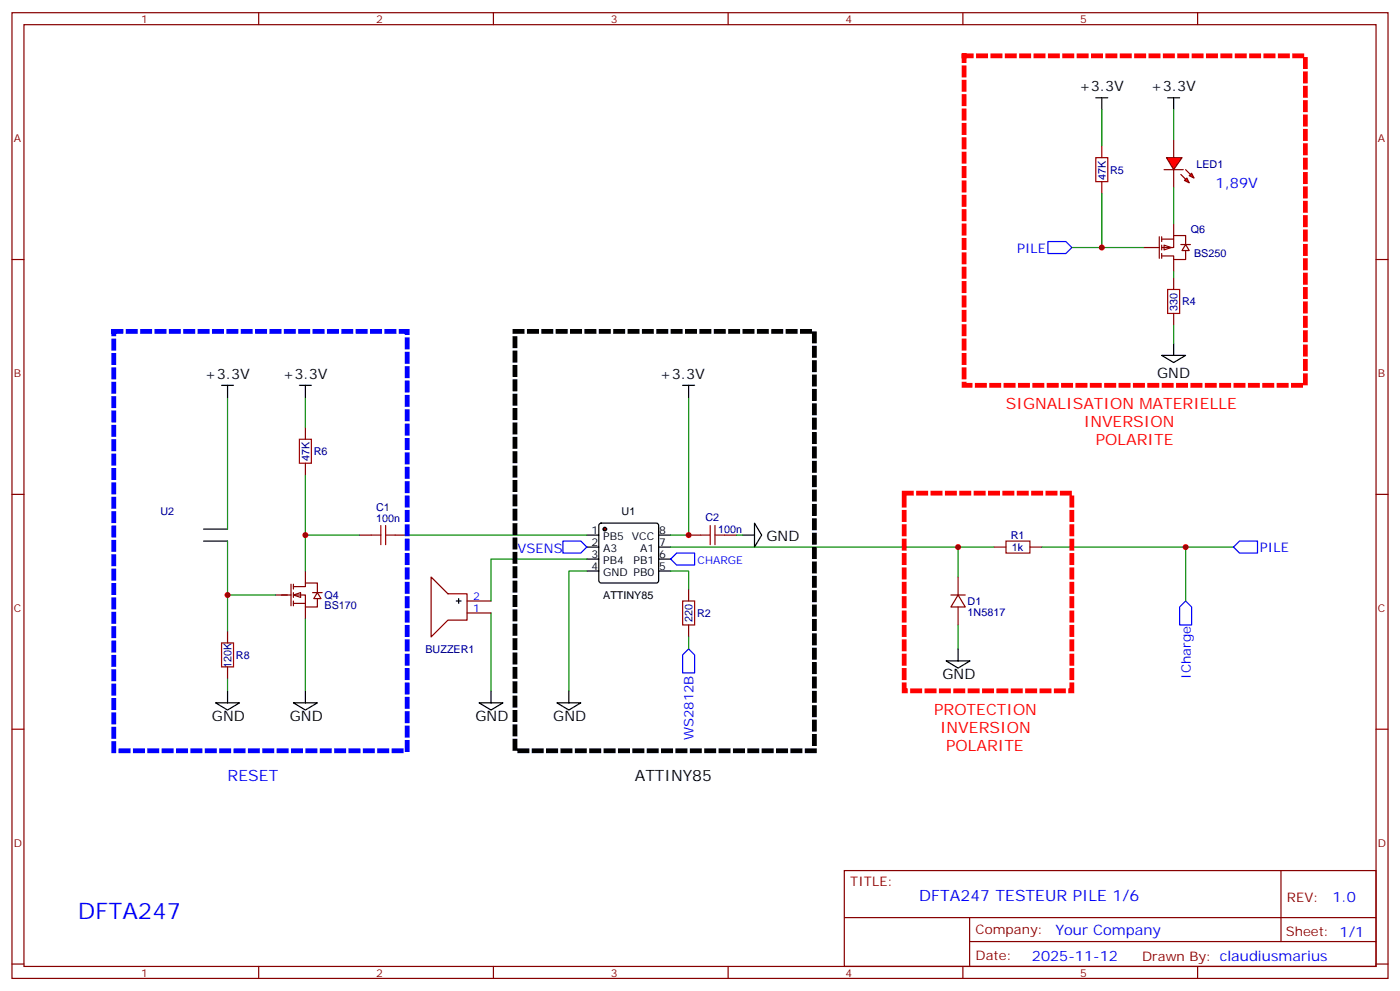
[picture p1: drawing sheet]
<svg xmlns="http://www.w3.org/2000/svg" width="412mm" height="292mm" viewBox="0 0 412 292" stroke-linecap="round" stroke-linejoin="round" font-family="sans-serif">
<g fill="none" stroke="#870000" stroke-width=".35">
<path d="M3.5 3.7h405.4v284.4h-405.4zM7.1 7.3h398.2v277.3h-398.2zM76.2 3.7v3.6M145.3 3.7v3.6M214.5 3.7v3.6M283.6 3.7v3.6M352.8 3.7v3.6M3.5 76.4h3.6M405.3 76.4h3.6M3.5 145.6h3.6M405.3 145.6h3.6M3.5 214.7h3.6"/>
<path d="M405.3 214.7h3.6M248.7 256.3h156.6v28.3h-156.6zM377.3 256.4v20.8M248.7 270.2h156.5M285.6 277.2h119.6M285.6 270.2v14.1M3.5 283.8h3.6M76.2 284.6v3.5M145.3 284.6v3.5M214.5 284.6v3.5M283.6 284.6v3.5M352.8 284.6v3.5"/>
<path d="M405.3 283.8h3.6"/>
</g>
<path d="M176.6 154.2l.5-.2h16.2l.5 .2 .2 .5v16.3l-.2 .5-.5 .2h-16.2l-.5-.3-.2-.4v-16.3z" fill="none" stroke="#000" stroke-width=".35"/>
<circle cx="178.2" cy="155.8" r=".53" fill="#870000" stroke="#000" stroke-width=".35"/>
<g fill="none" stroke="#000" stroke-width=".35">
<path d="M201.1 113.5h3.5M202.8 113.5v3.5M172.9 157.6h3.5M194 157.6h3.6M218.7 157.6h3.5M222.2 154l2.2 3.6-2.2 3.5zM134.4 177h1.4M135.1 176.2v1.5M172.9 161.1h3.5M172.9 164.6h3.5M172.9 168.1h3.5M194 161.1h3.6"/>
<path d="M194 164.6h3.6M194 168.1h3.6M278.7 194.6h7.1l-3.6 2.1zM282.2 191.1v3.5M63.5 206.9h7.1l-3.6 2.2zM67 203.4v3.5M141.1 206.9h7.1l-3.6 2.2zM144.6 203.4v3.5M164 206.9h7.1l-3.5 2.2zM167.6 203.4v3.5"/>
</g>
<path d="M206.4 157.6h2.8M209.2 154.7v5.7M210.6 157.6h2.8M210.6 154.7v5.7M296.3 159.3h7.1v3.5h-7.1z" fill="none" stroke="#a10000" stroke-width=".35"/>
<path d="M202.8 157.6h3.6M213.4 157.6h3.6M127 169.9l4.9 4.9h5.7v7.8h-5.7l-4.9 4.9zM137.6 177h7M280.1 175.2h4.2M282.2 175.2l2.1 3.5h-4.2zM282.2 169.9v5.3M282.2 178.7v5.3M292.8 161.1h3.5M303.4 161.1h3.5M137.6 180.5h7" fill="none" stroke="#870000" stroke-width=".35"/>
<path d="M202.8 117v40.6h-5.2M217 157.6h1.7M172.9 168.1h-5.3v35.3M172.9 164.6h-28.3v12.4M292.8 161.1h-10.6v8.8M306.9 161.1h56.5M349.2 161.1v15.9M144.6 180.5v22.9M282.2 184v7.1" fill="none" stroke="#008700" stroke-width=".35"/>
<path d="M349.2 177l1.8 1.7v5.3h-3.5v-5.3zM202.8 191.1l1.8 1.7v5.3h-3.5v-5.3z" fill="none" stroke="#00f" stroke-width=".35"/>
<g fill="#f00" stroke="#870000" stroke-width=".35">
<path d="M343.6 46.4h4.6l-2.5 3.6z"/>
<path d="M342.9 50h5.6z"/>
</g>
<g fill="#870000" stroke="#870000" stroke-width=".35">
<path d="M349.2 50l1.5 1.4z"/>
<path d="M347.8 51.4l1.4 1.4z"/>
</g>
<g fill="#f00" stroke="#870000" stroke-width=".35">
<path d="M350.3 51.7l.7-.7 .7 1.4z"/>
<path d="M348.9 53.1l.7-.7 .7 1.4z"/>
</g>
<path d="M345.7 41.1v5.3M345.7 50v5.2M345.7 81.7v3.5M345.7 92.3v3.5M202.8 173.4v3.6M202.8 184v3.5" fill="none" stroke="#870000" stroke-width=".35"/>
<path d="M344 85.2h3.5v7.1h-3.5zM201.1 177h3.5v7h-3.5z" fill="none" stroke="#a10000" stroke-width=".35"/>
<path d="M342.2 104.6h7l-3.5 2.2zM345.7 101.1v3.5M60 159.3h7M60 155.8h7" fill="none" stroke="#000" stroke-width=".35"/>
<path d="M119.9 157.6h53" fill="none" stroke="#008700" stroke-width=".35"/>
<path d="M165.8 159.3h5.3l1.8 1.8-1.8 1.7h-5.3zM197.6 164.6l1.7-1.8h5.3v3.6h-5.3z" fill="none" stroke="#00f" stroke-width=".35"/>
<g fill="#fff" stroke="#870000" stroke-width=".35">
<path d="M86.4 175.2l2.1-.7v1.4z"/>
<path d="M93.5 174.5l1 1.7h-2.1z"/>
</g>
<g fill="none" stroke="#870000" stroke-width=".35">
<path d="M336.9 72.9h4.6M341.5 69.7v6.4M342.2 70.4h3.5M342.2 69.7v1.4M342.2 72.2v1.4M342.2 74.6v1.5M342.9 72.2l2.1 .7-2.1 .7zM345.7 65.8v3.6M345.7 76.4v3.5M349.2 73.6v2.8h-3.5v-1h-3.5M349.2 71.8v-2.4h-3.5v3.5h-3.5M90 125.8v3.5"/>
<path d="M90 136.4v3.5M105.8 157.6h3.6M116.4 157.6h3.5M81.1 175.2h4.6M85.7 172v6.4M86.4 172.7h3.6v-1h3.5v2.8M86.4 175.2h3.6v3.5h3.5v-2.5M86.4 177.7h3.6M86.4 172v1.4M86.4 174.5v1.4M86.4 177v1.4M90 168.1v3.6"/>
<path d="M90 178.7v3.5M92.1 174.5h2.8M67 185.8v3.5M67 196.4v3.5"/>
</g>
<path d="M88.2 129.3h3.5v7.1h-3.5zM109.4 157.6h2.8M112.2 154.7v5.7M113.6 157.6h2.8M113.6 154.7v5.7M65.3 189.3h3.5v7.1h-3.5z" fill="none" stroke="#a10000" stroke-width=".35"/>
<path d="M67 117v38.8M90 117v8.8M90 139.9v28.2M67 159.3v26.5M90 157.6h15.8M67 175.2h14.1M67 199.9v3.5" fill="none" stroke="#008700" stroke-width=".35"/>
<path d="M344 28.8h3.5M345.7 28.8v3.5M65.3 113.5h3.5M67 113.5v3.5M88.2 113.5h3.5M90 113.5v3.5M86.4 206.9h7.1l-3.5 2.2zM90 203.4v3.5" fill="none" stroke="#000" stroke-width=".35"/>
<path d="M349.2 72l1.1 1.8h-2.1z" fill="#fff" stroke="#870000" stroke-width=".35"/>
<path d="M324.6 42.9v3.5M324.6 53.5v3.5M347.8 72h2.9" fill="none" stroke="#870000" stroke-width=".35"/>
<path d="M324.6 32.3v10.6M345.7 32.3v8.8M324.6 57v15.9M345.7 55.2v10.6M315.7 72.9h21.2M345.7 79.9v1.8M345.7 95.8v5.3M197.6 168.1h5.2v5.3M197.6 161.1h84.6M90 182.2v21.2M202.8 187.5v3.6" fill="none" stroke="#008700" stroke-width=".35"/>
<path d="M322.8 46.4h3.5v7.1h-3.5z" fill="none" stroke="#a10000" stroke-width=".35"/>
<path d="M322.8 28.8h3.5M324.6 28.8v3.5" fill="none" stroke="#000" stroke-width=".35"/>
<path d="M308.7 71.1h5.3l1.7 1.8-1.7 1.7h-5.3zM363.4 161.1l1.7-1.8h5.3v3.5h-5.3z" fill="none" stroke="#00f" stroke-width=".35"/>
<path d="M284 16.4h100.5v97.1h-100.5v-97.1M266.3 145.2h49.4v58.2h-49.4v-58.2" fill="none" stroke="#f00" stroke-width="1.4" stroke-dasharray="2.1 2.1"/>
<path d="M33.5 97.6h86.4v123.5h-86.4v-123.5" fill="none" stroke="#00f" stroke-width="1.4" stroke-dasharray="2.1 2.1"/>
<path d="M151.7 97.6h88.2v123.5h-88.2v-123.5" fill="none" stroke="#000" stroke-width="1.4" stroke-dasharray="2.1 2.1"/>
<g fill="#c00">
<circle cx="349.3" cy="161.1" r=".88"/>
<circle cx="67" cy="175.2" r=".88"/>
<circle cx="90" cy="157.6" r=".88"/>
<circle cx="202.8" cy="157.6" r=".88"/>
<circle cx="324.6" cy="72.9" r=".88"/>
<circle cx="282.2" cy="161.1" r=".88"/>
</g>
<text font-size="6.7" fill="#00f" x="22.9" y="270.4">DFTA247</text>
<g font-size="4.6" fill="#f00">
<text x="296.3" y="120.5">SIGNALISATION MATERIELLE</text>
<text x="319.3" y="125.8">INVERSION</text>
<text x="322.8" y="131.1">POLARITE</text>
<text x="275.2" y="210.5">PROTECTION</text>
<text x="276.9" y="215.8">INVERSION</text>
<text x="278.7" y="221.1">POLARITE</text>
</g>
<g font-size="4.6" fill="#00f">
<text x="67" y="229.9">RESET</text>
<text x="270.8" y="265.4">DFTA247 TESTEUR PILE 1/6</text>
</g>
<text font-size="4.6" x="187" y="229.9">ATTINY85</text>
<g font-size="4.2">
<text x="317.9" y="26.9">+3.3V</text>
<text x="339" y="26.9">+3.3V</text>
<text x="60.4" y="111.6">+3.3V</text>
<text x="83.3" y="111.6">+3.3V</text>
<text x="194.4" y="111.6">+3.3V</text>
<text x="340.9" y="111.2">GND</text>
<text x="225.8" y="159.3">GND</text>
<text x="277.6" y="199.9">GND</text>
<text x="62.4" y="212.2">GND</text>
<text x="85.4" y="212.2">GND</text>
<text x="140.1" y="212.2">GND</text>
<text x="163" y="212.2">GND</text>
</g>
<g font-size="4.2" fill="#00f">
<text x="358.1" y="55.2">1,89V</text>
<text x="392.5" y="265.6">1.0</text>
<text x="310.9" y="275.2">Your Company</text>
<text x="304" y="283">2025-11-12</text>
</g>
<g font-size="3.9" fill="#00f">
<text x="299.6" y="74.6">PILE</text>
<text x="152.4" y="162.8">VSENS</text>
<text x="371.2" y="162.4">PILE</text>
<text x="350.8" y="199.9" transform="rotate(-90 350.8 199.9)">ICharge</text>
<text x="204.3" y="217.9" transform="rotate(-90 204.3 217.9)">WS2812B</text>
</g>
<g font-size="3.9" fill="#800">
<text x="250.5" y="260.9">TITLE:</text>
<text x="379.1" y="265.6">REV:</text>
<text x="287.4" y="275.1">Company:</text>
<text x="378.7" y="275.7">Sheet: 1/1</text>
<text x="287.4" y="282.8">Date:</text>
<text x="336.4" y="282.9">Drawn By: claudiusmarius</text>
</g>
<g font-size="3.2" fill="#800">
<text x="41.6" y="6.7">1</text>
<text x="110.8" y="6.7">2</text>
<text x="179.9" y="6.7">3</text>
<text x="249.1" y="6.7">4</text>
<text x="318.2" y="6.7">5</text>
<text x="4.1" y="41.8">A</text>
<text x="405.9" y="41.8">A</text>
<text x="4.1" y="111">B</text>
<text x="405.9" y="111">B</text>
<text x="4.1" y="180.1">C</text>
<text x="405.9" y="180.1">C</text>
<text x="4.1" y="249.3">D</text>
<text x="405.9" y="249.3">D</text>
<text x="41.6" y="287.5">1</text>
<text x="110.8" y="287.5">2</text>
<text x="179.9" y="287.5">3</text>
<text x="249.1" y="287.5">4</text>
<text x="318.2" y="287.5">5</text>
</g>
<g font-size="3.2" fill="#000080">
<text x="325.7" y="52.9" transform="rotate(-90 325.7 52.9)">47K</text>
<text x="327" y="51.1">R5</text>
<text x="352.4" y="49.3">LED1</text>
<text x="350.7" y="68.7">Q6</text>
<text x="351.7" y="75.8">BS250</text>
<text x="348.2" y="89.9">R4</text>
<text x="346.8" y="91.5" transform="rotate(-90 346.8 91.5)">330</text>
<text x="91.1" y="135.8" transform="rotate(-90 91.1 135.8)">47K</text>
<text x="92.4" y="133.9">R6</text>
<text x="47.3" y="151.6">U2</text>
<text x="110.8" y="153.7">100n</text>
<text x="110.8" y="150.5">C1</text>
<text x="207.8" y="153.4">C2</text>
<text x="211.5" y="157">100n</text>
<text x="297.8" y="158.7">R1</text>
<text x="298.1" y="162.2">1k</text>
<text x="95.6" y="179.4">BS170</text>
<text x="95.6" y="176.2">Q4</text>
<text x="285" y="178.1">D1</text>
<text x="204" y="183.2" transform="rotate(-90 204 183.2)">220</text>
<text x="205.3" y="181.6">R2</text>
<text x="285" y="181.3">1N5817</text>
<text x="68.2" y="196.7" transform="rotate(-90 68.2 196.7)">120K</text>
<text x="69.5" y="193.9">R8</text>
<text x="125.3" y="192.2">BUZZER1</text>
</g>
<g font-size="3.2">
<text x="183.1" y="151.6">U1</text>
<text x="174.2" y="157.2">1</text>
<text x="174.2" y="160.7">2</text>
<text x="177.7" y="159">PB5</text>
<text x="186.1" y="159">VCC</text>
<text x="194.2" y="160.7">7</text>
<text x="194.2" y="157.2">8</text>
<text x="174.2" y="164.3">3</text>
<text x="174.2" y="167.8">4</text>
<text x="177.7" y="162.5">A3</text>
<text x="177.7" y="166">PB4</text>
<text x="186.6" y="166">PB1</text>
<text x="188.5" y="162.5">A1</text>
<text x="194.2" y="167.8">5</text>
<text x="194.2" y="164.3">6</text>
<text x="177.7" y="169.5">GND PB0</text>
<text x="177.7" y="176.3">ATTINY85</text>
</g>
<g font-size="3.2" fill="#00f">
<text x="205.5" y="166.1">CHARGE</text>
<text x="139.3" y="176.6">2</text>
<text x="139.3" y="180.1">1</text>
</g>
</svg>
